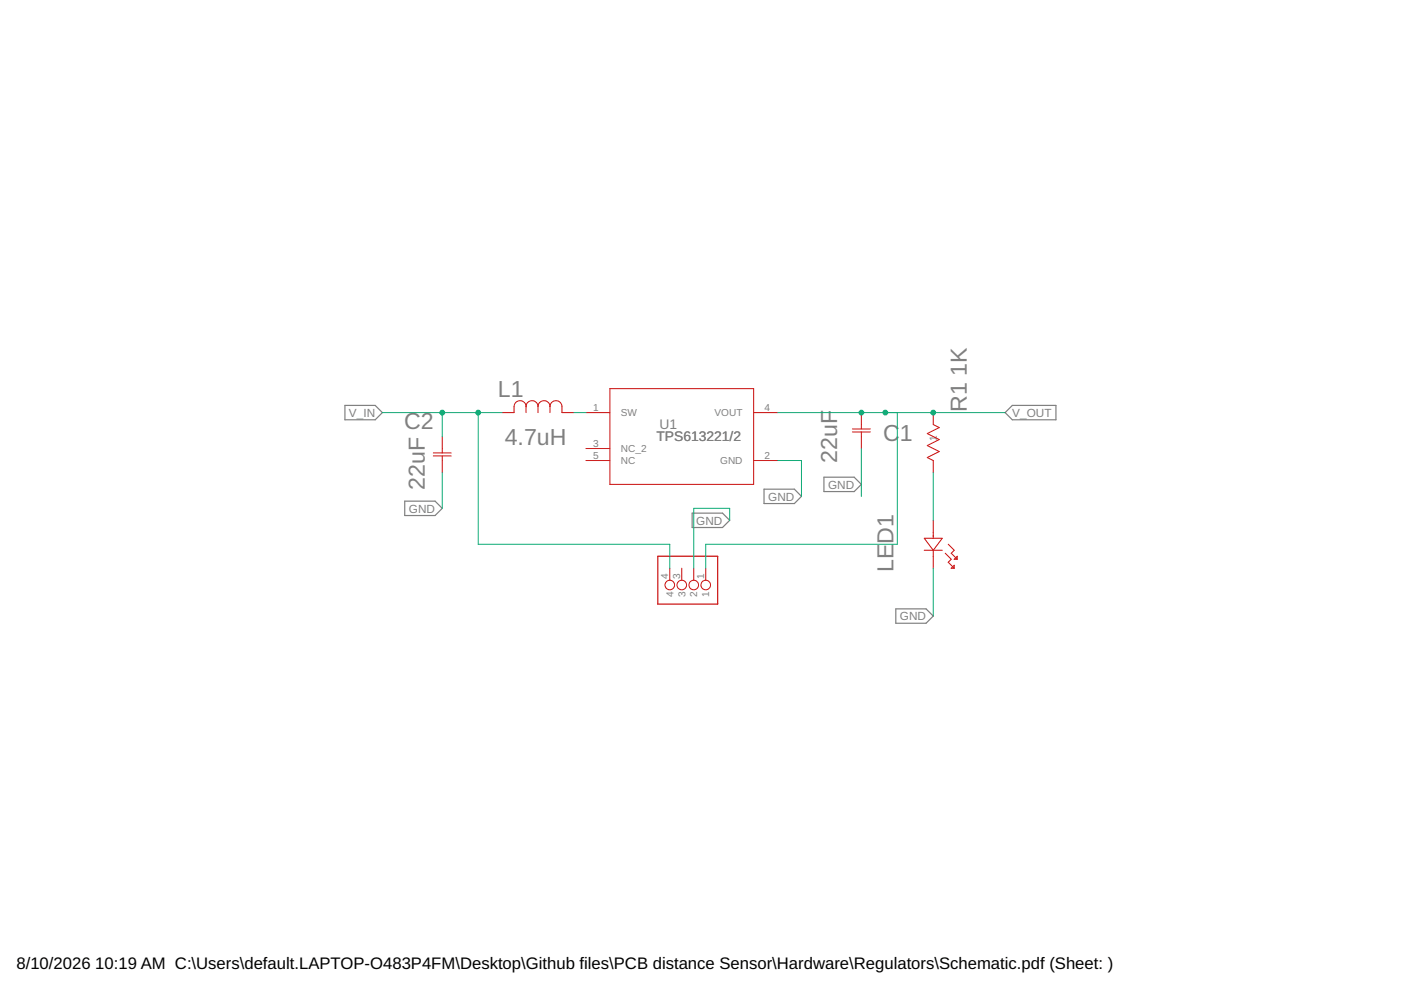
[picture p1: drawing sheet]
<svg xmlns="http://www.w3.org/2000/svg" width="297mm" height="210mm" viewBox="0 0 297 210" stroke-linecap="round" stroke-linejoin="round" font-family="sans-serif">
<path d="M73.1 86h6.4l1.6 1.5-1.6 1.5h-6.4zM213.1 87.5l1.5-1.5h9.3v3h-9.3zM85.8 106.3h6.4l1.6 1.5-1.6 1.5h-6.4zM146.7 108.8h6.5l1.5 1.5-1.5 1.5h-6.5zM162 103.7h6.4l1.5 1.5-1.5 1.6h-6.4zM174.7 101.2h6.4l1.5 1.5-1.5 1.5h-6.4zM189.9 129.1h6.4l1.6 1.5-1.6 1.5h-6.4z" fill="none" stroke="#808080" stroke-width=".25"/>
<g fill="none" stroke="#c90d0c" stroke-width=".21">
<path d="M91.9 96h3.8M91.9 96.7h3.8M93.8 92.6v3.4M93.8 96.7v3.5M111.5 86.2a1.27 1.27 0 0 1 1.3-1.2 1.27 1.27 0 0 1 1.3 1.2M111.5 86.2a1.27 1.27 0 0 0-1.2-1.2 1.27 1.27 0 0 0-1.3 1.2v1.3h-2.6M111.5 86.2v1.3M114.1 86.2a1.27 1.27 0 0 1 1.2-1.2 1.27 1.27 0 0 1 1.3 1.2M114.1 86.2v1.3M116.6 86.2a1.27 1.27 0 0 1 1.3-1.2 1.27 1.27 0 0 1 1.2 1.2v1.3h2.6M116.6 86.2v1.3M124.2 87.5h5.1"/>
<path d="M124.2 97.6h5.1M124.2 95.1h5.1M129.3 82.4h30.5v20.3h-30.5zM159.8 87.5h5.1M159.8 97.6h5.1M180.7 91h3.8M180.7 91.6h3.8M182.6 87.5v3.5M182.6 91.6v3.5M197.9 87.5v2.5l1.2 .7-2.5 1.2 2.5 1.3-2.5 1.3 2.5 1.2-2.5 1.3 1.3 .6v2.6M196 114.1h3.8l-1.9 2.6zM196 116.7h3.8"/>
<path d="M197.9 110.3v3.8M197.9 116.7v3.8M200.4 117.3l1.3 1.3-.7 .6 1.3 1.3M201 115.4l1.3 1.3-.6 .6 1.2 1.3M202.3 118.6l.6-.7v.7zM142 120.5v2.5M144.5 120.5v2.5M147.1 120.5v2.5M149.6 120.5v2.5M201.7 120.5l.6-.7v.7z"/>
<circle cx="142" cy="124" r="1.02"/>
<circle cx="144.5" cy="124" r="1.02"/>
<circle cx="147.1" cy="124" r="1.02"/>
<circle cx="149.6" cy="124" r="1.02"/>
</g>
<path d="M139.5 117.9h12.7v10.2h-12.7z" fill="none" stroke="#c90d0c" stroke-width=".25"/>
<path d="M81.1 87.5h25.3M93.8 87.5v5.1M101.4 87.5v27.9h40.6v5.1M121.7 87.5h2.5M164.9 87.5h48.2M164.9 97.6h5v7.6M182.6 95.1v10.1M190.2 87.5v27.9h-40.6v5.1M93.8 100.2v7.6M154.7 110.3v-2.5h-7.6v12.7M197.9 100.2v10.1M197.9 120.5v10.1" fill="none" stroke="#0dab76" stroke-width=".21"/>
<g fill="#0dab76" stroke="#0dab76" stroke-width=".21">
<circle cx="101.4" cy="87.5" r=".51"/>
<circle cx="93.8" cy="87.5" r=".51"/>
<circle cx="182.6" cy="87.5" r=".51"/>
<circle cx="187.7" cy="87.5" r=".51"/>
<circle cx="197.9" cy="87.5" r=".51"/>
</g>
<g font-size="4.9" fill="#808080">
<text x="205" y="79.8" transform="rotate(-90 205 79.8)">1K</text>
<text x="105.5" y="84.1">L1</text>
<text x="205" y="87.4" transform="rotate(-90 205 87.4)">R1</text>
<text x="85.7" y="91">C2</text>
<text x="107" y="94.3">4.7uH</text>
<text x="187.2" y="93.6">C</text>
<text x="190.8" y="93.6">1</text>
<text x="177.5" y="98.1" transform="rotate(-90 177.5 98.1)">22uF</text>
<text x="90.1" y="103.8" transform="rotate(-90 90.1 103.8)">22uF</text>
<text x="189.4" y="115.3" transform="rotate(-90 189.4 115.3)">D1</text>
<text x="189.4" y="121.3" transform="rotate(-90 189.4 121.3)">LE</text>
</g>
<g font-size="3.5">
<text x="3.5" y="205.4">8/10/2026</text>
<text x="20.2" y="205.4">10:19 AM C:\Users\default.LAPTOP-O483P4FM\Desktop\Github files\PCB distance Sensor\Hardware\Regulators\Schematic.pdf (Sheet: )</text>
</g>
<g font-size="2.9" fill="#808080">
<text x="139.2" y="93.6">TPS613221/2</text>
<text x="139.8" y="91.1">U1</text>
</g>
<g font-size="2.5" fill="#808080">
<text x="74" y="88.4">V_IN</text>
<text x="214.6" y="88.4">V_OUT</text>
<text x="162.9" y="106.1">GND</text>
<text x="175.6" y="103.6">GND</text>
<text x="86.7" y="108.7">GND</text>
<text x="147.6" y="111.2">GND</text>
<text x="190.8" y="131.5">GND</text>
</g>
<g font-size="2.1" fill="#808080">
<text x="125.8" y="87.1">1</text>
<text x="131.6" y="88.2">SW</text>
<text x="151.5" y="88.2">VOUT</text>
<text x="162.1" y="87.1">4</text>
<text x="125.8" y="94.7">3</text>
<text x="131.6" y="95.9">NC_2</text>
<text x="198.6" y="93.5" transform="rotate(-90 198.6 93.5)">1</text>
<text x="125.8" y="97.3">5</text>
<text x="131.6" y="98.4">NC</text>
<text x="152.7" y="98.4">GND</text>
<text x="162.1" y="97.3">2</text>
<text x="141.6" y="122.7" transform="rotate(-90 141.6 122.7)">4</text>
<text x="144.2" y="122.7" transform="rotate(-90 144.2 122.7)">3</text>
<text x="149.3" y="122.7" transform="rotate(-90 149.3 122.7)">1</text>
<text x="142.8" y="126.5" transform="rotate(-90 142.8 126.5)">4</text>
<text x="145.3" y="126.5" transform="rotate(-90 145.3 126.5)">3</text>
<text x="147.8" y="126.5" transform="rotate(-90 147.8 126.5)">2</text>
<text x="150.4" y="126.5" transform="rotate(-90 150.4 126.5)">1</text>
</g>
</svg>
